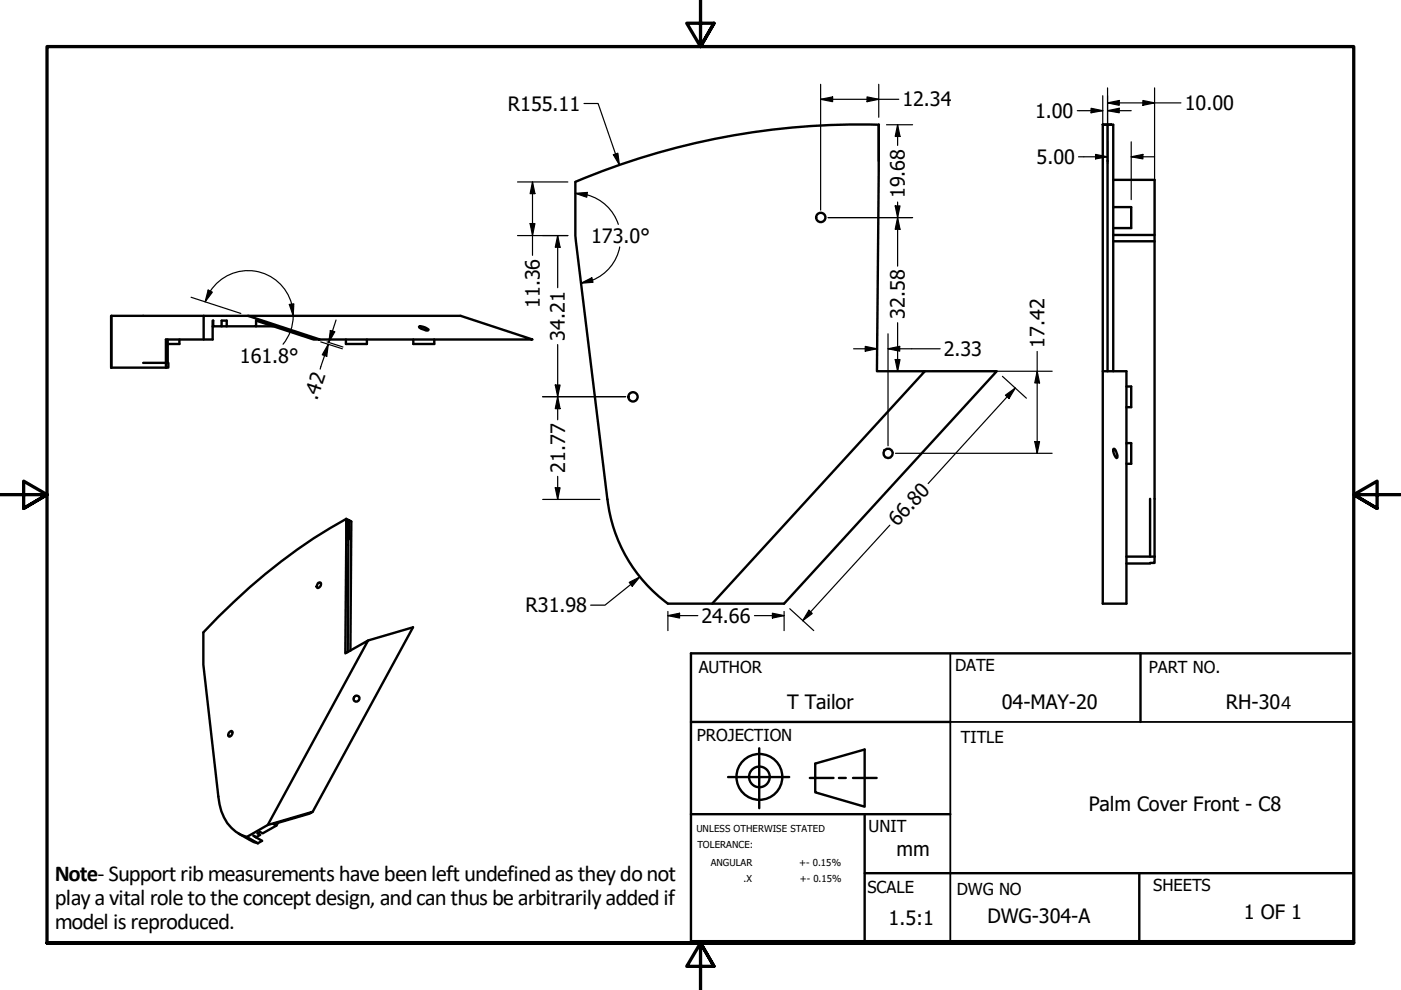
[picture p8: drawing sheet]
<svg xmlns="http://www.w3.org/2000/svg" width="297mm" height="210mm" viewBox="0 0 297 210" stroke-linecap="round" stroke-linejoin="round" font-family="sans-serif">
<!-- layer: Visible (ANSI) -->
<g fill="none" stroke="#000" stroke-width=".51">
<path d="M122 38.6v11.3l.1 1.3 6.7 54.7M186.3 34.1v-7.6l-.4 52.2h10.2l-45.1 49.3M186.3 26.4a155.1 155.1 0 0 0-64.3 12.1M233.8 26.5v101.5h5v-49.3h-5M234.8 26.5l-1-.1 2.2 .1v52.2M234.8 26.5v52.2M234.8 26.5h.8M236 38.1h8.8v79.9M236 49.8h8.8M236 51.2h8.8M236 43.9h3.8v4.5h-3.8M23.6 67v10.9"/>
<path d="M30.4 76.9h4.8M35.6 72l.1 5.9h-.5M38 72v.9h-2.4M43.2 72v-5h9.4l15.2 5h-1.3l-12.2-4v1.2h-6.2v-1.2h-1.1v1.2h-1.8v-1.2h-.1v4h-9.9v5.9M43.2 67h-19.6v10.9h11.6M45.1 69.2h.1M47 69.2h1.1M52.6 67h45.1l15.2 5h-45.1M54.3 69.2h3.7M73.3 72v.9h4.5v-.9M87.6 72v.9h4.5v-.9M88.8 69.3a2.38 2.38 0 0 1 2.1 .6l-.2 .2h-.3a2.01 2.01 0 0 1-1.6-.8z"/>
<path d="M196.1 78.7h15.2l-45.1 49.3h-24.6M236.1 95.2h.2l.2 .3 .4 1.1v.4l-.2 .1a2.29 2.29 0 0 1-.6-1.9zM238.8 82h1v4.3h-1M238.8 94h1v4.3h-1M73.4 110a121.6 121.6 0 0 0-30.3 24.1v6.8l3.2 28a9.7 9.7 0 0 0 4.8 8.1l1.2 .5M73.4 110l-.2 28.5 4.8-2.7-21.2 39.1M73.4 110l1.1 .6-.2 27.4M73.9 114.5l-.2 23.8M73.9 110.3v4.2zM128.8 105.9a32 32 0 0 0 12.8 22.1M238.8 118h6M243.8 105.8v12.2"/>
<path d="M244.8 118v1.4h-1v.1h-5M67.4 123.6l.6-.1a.76 .76 0 0 1-.8 1.1l-.1-.2zM78 135.8l9.6-2.8-21.3 39.1M48.7 155.2l.3-.2h.2a.76 .76 0 0 1-.7 1.1v-.6zM50.6 176.8l3.2 1.7 .9 .3M52.3 177.5l4.5-2.6 9.5-2.8-.6 .4-7.7 2.2 .6 .3-2.9 1.7-.6-.3-.5 .3 .6 .3-.9 .5-.6-.3 1.9 1.1-.9 .5zM54.2 177.5h.1M58.9 174.5l-.3 .5"/>
<circle cx="174" cy="46.1" r=".98"/>
<circle cx="134.2" cy="84.1" r=".98"/>
<circle cx="188.3" cy="96.1" r="1"/>
<circle cx="75.6" cy="148.1" r=".63"/>
</g>
<!-- layer: Visible Narrow (ANSI) -->
<path d="M73.4 115.4l.5 .3M73.4 114l.5 .3" fill="none" stroke="#000" stroke-width=".38"/>
<!-- layer: Border (ANSI) -->
<path d="M148.5 -.1v10l-2.9-5h5.8l-2.9 5 2.9-5M0 104.9h10l-5-2.9v5.8l5-2.9-5 2.9M297 104.9h-10l5-2.9v5.8l-5-2.9 5 2.9M10 199.9v-190h277v190h-277h277M151.4 204.9l-2.9-5 2.9 5h-5.8l2.9-5v10" fill="none" stroke="#000" stroke-width=".7"/>
<!-- layer: Title (ANSI) -->
<g fill="none" stroke="#000" stroke-width=".51">
<path d="M241.8 138.5v14.6M286.3 138.5h-139.8v61.1h140.5M146.5 153.1h55M161 158.7v12.7M146.5 172.6h55M154.4 164.8h12.9M171.7 164.9h5M172.8 161.9l10.5-3v12.1l-10.5-3zM177.9 164.9h1.4M180.8 164.9h5.1M183.3 172.6v27.3M183.3 185.1h103.5"/>
<path d="M241.6 185.1v14.8"/>
<circle cx="161" cy="164.7" r="4.9"/>
<circle cx="161" cy="164.7" r="2.19"/>
</g>
<path d="M201.5 138.5v61.1M201.5 153.1h85.3M139.3 199.9h147.5" fill="none" stroke="#000" stroke-width=".38"/>
<!-- layer: Dimension (ANSI) -->
<g fill="none" stroke="#000" stroke-width=".25">
<path d="M174 17.9v26.6M186.3 17.9v7M234.8 18.6v16.1M244.8 18.6v31M109.7 38.6h10.7M112.9 38.6l.5 2.5h-1zM112.9 38.6v15.5M123.8 21.9h3l4.5 13.1M130 32.8l1-.3 .3 2.5zM174 21.1l2.5-.6v1.1zM174 21.1h16.6M183.8 20.5l2.5 .6-2.5 .5z"/>
<path d="M188 26.5h5.5M190.3 26.5l.5 2.4h-1zM190.3 26.5v4.3M228.4 23.5h5.4M228.7 33.2h6.1M231.3 23l2.5 .5-2.5 .4zM232.3 32.7l2.5 .5-2.5 .5zM233.8 20.3v11.9M233.8 34.2v.5M234.8 23.5l2.5-.5v.9zM234.8 21.8l2.5-.5v1zM234.8 23.5h5"/>
<path d="M234.8 21.8h15.6M239.8 33.2l2.5-.5v1zM239.8 33.2h5M239.8 30.1v12.2M242.3 21.3l2.5 .5-2.5 .5zM109.7 49.9h10.7M112.4 47.4h1l-.5 2.5zM118.2 49.9l.5 2.5h-1zM118.2 49.9v11.1M122 41l2.5-.2-.1 1zM122 41l2.5 .3M124.5 41.3a9.6 9.6 0 0 1 6.6 6.3"/>
<path d="M131.4 52.4a9.6 9.6 0 0 1-8.2 7.6M175.6 46.1h17.9M189.8 43.7h1l-.5 2.4zM190.3 46.1l.5 2.5h-1zM190.3 42.8v13.6M40.5 63l10.6 3.5M44.1 61.5l.9 .4-1.5 2.1zM44.6 61.8l-1.1 2.2M44.6 61.7a9.6 9.6 0 0 1 9.5-4.2 9.6 9.6 0 0 1 7.7 7M54.2 67h11.1M61.3 64.6l1-.2-.1 2.6zM61.8 64.5a9.3 9.3 0 0 1-1.8 8.5"/>
<path d="M68 72.5l4.6 1.4M69.3 72.5l3.4 1.1M69.6 73l-.3 2.5-1-.3zM69.6 73l-1.7 5.3M70 70.1l1 .2-1.3 2.3zM71.2 67.9l-1.5 4.7M118.2 73.1v15.9M123.2 60l2.3-1.1 .2 1zM181 73.9h4.9M183.5 73.4l2.4 .5-2.4 .6zM185.9 70.8v6.3M188.3 73.9l2.5-.5v1.1z"/>
<path d="M188.3 73.9h11M188.3 70.8v23.7M189.8 76.2h1l-.5 2.5zM190.3 68.4v10.3M197.7 78.7h25.4M212.5 79.8l5.1 4.6M219.9 78.7l.5 2.5h-1zM219.9 74.5v21.6M115.1 84.1h17.6M117.7 81.6h1l-.5 2.5zM118.2 84.1l.5 2.5h-1zM189.9 96.1h33.2"/>
<path d="M213.2 83.8l2.1-1.5-1.4 2.2zM215.3 82.3l-18.5 20.2M219.4 93.6h1l-.5 2.5zM115.1 105.9h12.1M117.7 103.4h1l-.5 2.5zM118.2 101v4.9M188.7 111.4l-18.5 20.2M133.4 123.5l2.2-1.2-1.6 2zM135.6 122.3l-7.3 6h-3.1M141.6 130.5l2.5-.5v1zM141.6 130.5h6.4M141.6 129.6v4.1"/>
<path d="M160 130.5h6.2M163.8 130l2.4 .5-2.4 .5zM166.2 129.6v4.1M167.4 129.1l5.1 4.6M171.5 129.4l.7 .7-2 1.5z"/>
</g>
<g fill="#000">
<path d="M130 32.8l1-.3 .3 2.5z" fill-rule="evenodd"/>
<path d="M174 21.1l2.5-.6v1.1z" fill-rule="evenodd"/>
<path d="M183.8 20.5l2.5 .6-2.5 .5z" fill-rule="evenodd"/>
<path d="M190.3 26.5l.5 2.4h-1z" fill-rule="evenodd"/>
<path d="M231.3 23l2.5 .5-2.5 .4z" fill-rule="evenodd"/>
<path d="M232.3 32.7l2.5 .5-2.5 .5z" fill-rule="evenodd"/>
<path d="M234.8 23.5l2.5-.5v.9z" fill-rule="evenodd"/>
<path d="M234.8 21.8l2.5-.5v1z" fill-rule="evenodd"/>
<path d="M239.8 33.2l2.5-.5v1z" fill-rule="evenodd"/>
<path d="M242.3 21.3l2.5 .5-2.5 .5z" fill-rule="evenodd"/>
<path d="M112.4 47.4h1l-.5 2.5z" fill-rule="evenodd"/>
<path d="M112.9 38.6l.5 2.5h-1z" fill-rule="evenodd"/>
<path d="M118.2 49.9l.5 2.5h-1z" fill-rule="evenodd"/>
<path d="M122 41l2.5-.2-.1 1z" fill-rule="evenodd"/>
<path d="M123.2 60l2.3-1.1 .2 1z" fill-rule="evenodd"/>
<path d="M189.8 43.7h1l-.5 2.4z" fill-rule="evenodd"/>
<path d="M190.3 46.1l.5 2.5h-1z" fill-rule="evenodd"/>
<path d="M44.1 61.5l.9 .4-1.5 2.1z" fill-rule="evenodd"/>
<path d="M61.3 64.6l1-.2-.1 2.6z" fill-rule="evenodd"/>
<path d="M69.6 73l-.3 2.5-1-.3z" fill-rule="evenodd"/>
<path d="M70 70.1l1 .2-1.3 2.3z" fill-rule="evenodd"/>
<path d="M183.5 73.4l2.4 .5-2.4 .6z" fill-rule="evenodd"/>
<path d="M189.8 76.2h1l-.5 2.5z" fill-rule="evenodd"/>
<path d="M188.3 73.9l2.5-.5v1.1z" fill-rule="evenodd"/>
<path d="M117.7 81.6h1l-.5 2.5z" fill-rule="evenodd"/>
<path d="M118.2 84.1l.5 2.5h-1z" fill-rule="evenodd"/>
<path d="M213.2 83.8l2.1-1.5-1.4 2.2z" fill-rule="evenodd"/>
<path d="M219.4 93.6h1l-.5 2.5z" fill-rule="evenodd"/>
<path d="M219.9 78.7l.5 2.5h-1z" fill-rule="evenodd"/>
<path d="M117.7 103.4h1l-.5 2.5z" fill-rule="evenodd"/>
<path d="M133.4 123.5l2.2-1.2-1.6 2z" fill-rule="evenodd"/>
<path d="M141.6 130.5l2.5-.5v1z" fill-rule="evenodd"/>
<path d="M163.8 130l2.4 .5-2.4 .5z" fill-rule="evenodd"/>
<path d="M171.5 129.4l.7 .7-2 1.5z" fill-rule="evenodd"/>
</g>
<path d="M271.6 144.2h2.9v8.7h-2.9z" fill="#fff"/>
<g font-size="4.8">
<text x="11.6" y="186.9">Note- Supportribmeasurementshavebeenleft undefinedas theydonot</text>
<text x="11.6" y="191.9">playavital roleto theconceptdesign, andcanthus bearbitrarilyaddedif</text>
<text x="11.6" y="196.9">model is reproduced.</text>
</g>
<g font-size="4.2">
<text x="107.7" y="23.5">R155.11</text>
<text x="191.3" y="22.6">12.34</text>
<text x="251.2" y="23.3">10.00</text>
<text x="219.5" y="25">1.00</text>
<text x="219.8" y="34.7">5.00</text>
<text x="191.8" y="42" transform="rotate(-90 191.8 42)">19.68</text>
<text x="125.3" y="51.5">173.0°</text>
<text x="114.4" y="65.4" transform="rotate(-90 114.4 65.4)">11.36</text>
<text x="191.8" y="67.6" transform="rotate(-90 191.8 67.6)">32.58</text>
<text x="50.9" y="76.9">161.8°</text>
<text x="119.8" y="72.2" transform="rotate(-90 119.8 72.2)">34.21</text>
<text x="200.1" y="75.5">2.33</text>
<text x="221.5" y="73.7" transform="rotate(-90 221.5 73.7)">17.42</text>
<text x="67.2" y="85.1" transform="rotate(-72 67.2 85.1)">.42</text>
<text x="119.8" y="100.2" transform="rotate(-90 119.8 100.2)">21.77</text>
<text x="190.3" y="111.8" transform="rotate(-48 190.3 111.8)">66.80</text>
<text x="111.4" y="129.8">R31.98</text>
<text x="148.7" y="132.1">24.66</text>
<text x="166.9" y="150.3">T Tailor</text>
<text x="212.4" y="150.3">04-MAY-20</text>
<text x="259.9" y="150.4">RH-303</text>
<text x="230.8" y="171.9">Palm Cover Front - C8</text>
<text x="190.1" y="181.5">mm</text>
<text x="188.4" y="196.2">1.5:1</text>
<text x="209.4" y="195.7">DWG-304-A</text>
<text x="263.7" y="194.9">1 OF 1</text>
</g>
<text font-size="3.9" x="271.6" y="150.4">4</text>
<g font-size="3.5">
<text x="148.1" y="142.8">AUTHOR</text>
<text x="202.5" y="142.2">DATE</text>
<text x="243.6" y="142.8">PART NO.</text>
<text x="147.8" y="157.2">PROJECTION</text>
<text x="203.7" y="157.5">TITLE</text>
<text x="184.1" y="176.4">UNIT</text>
<text x="184" y="189.3">SCALE</text>
<text x="202.9" y="189.7">DWG NO</text>
<text x="244.5" y="188.9">SHEETS</text>
</g>
<g font-size="2">
<text x="147.6" y="176.4">UNLESS OTHERWISE STATED</text>
<text x="147.9" y="179.9">TOLERANCE:</text>
<text x="150.7" y="183.6">ANGULAR</text>
<text x="169.4" y="183.7">+- 0.15%</text>
<text x="157.6" y="187">.X</text>
<text x="169.5" y="187">+- 0.15%</text>
</g>
</svg>
